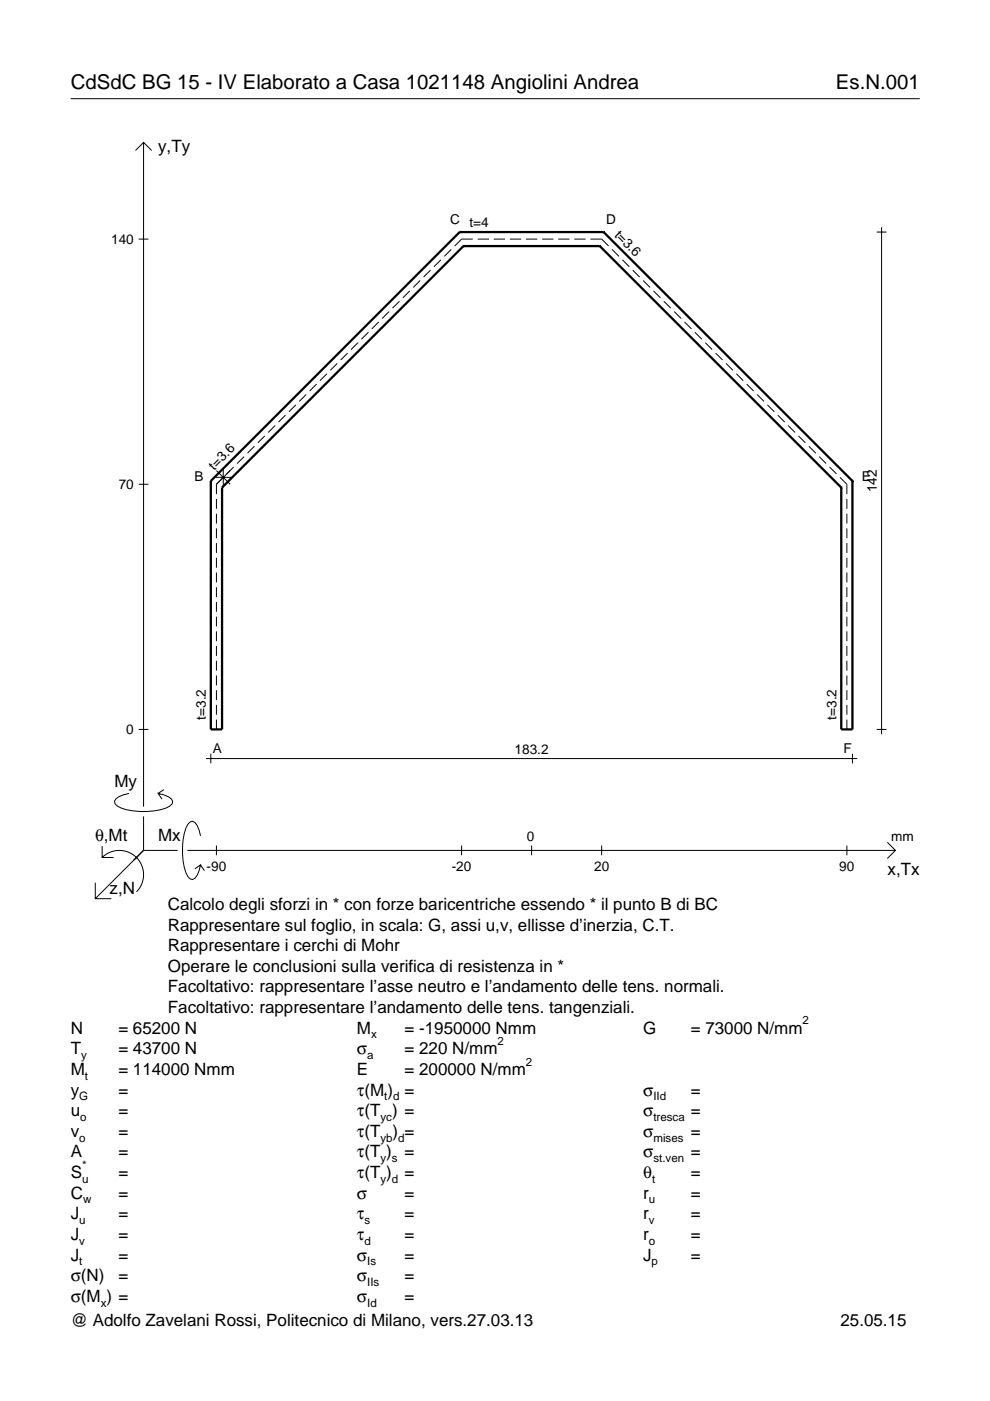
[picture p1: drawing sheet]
<svg xmlns="http://www.w3.org/2000/svg" width="210mm" height="297mm" viewBox="0 0 210 297" stroke-linecap="round" stroke-linejoin="round" font-family="sans-serif">
<g fill="none" stroke="#000" stroke-width=".21">
<path d="M15 20.9h180M28.7 31.9l1.7-1.7 1.8 1.7M30.4 30.2v140.8M29.4 50.7h2.1M89.1 59.5l-1.5 1.4M91.3 57.3l-1.5 1.4M93.5 55.1l-1.5 1.5M95.7 52.9l-1.5 1.5M100.2 50.7h-2.3l-1.5 1.5M101.3 50.7h2.4M104.7 50.7h2.4M108.1 50.7h2.4"/>
<path d="M111.5 50.7h2.4M114.9 50.7h2.4M118.4 50.7h2.3M121.8 50.7h2.4M125.2 50.7h2.4l1.4 1.5M129.8 52.9l1.4 1.5M132 55.1l1.4 1.5M134.2 57.3l1.4 1.4M136.4 59.5l1.4 1.4M185.9 49.2h2M186.9 48.2v107.5M69.3 79.2l-1.5 1.5"/>
<path d="M71.5 77l-1.5 1.5M73.7 74.9l-1.5 1.4M75.9 72.7l-1.5 1.4M78.1 70.5l-1.5 1.4M80.3 68.3l-1.5 1.4M82.5 66.1l-1.5 1.4M84.7 63.9l-1.5 1.4M86.9 61.7l-1.5 1.4M138.6 61.7l1.4 1.4M140.7 63.9l1.5 1.4M142.9 66.1l1.5 1.4M145.1 68.3l1.5 1.4"/>
<path d="M147.3 70.5l1.5 1.4M149.5 72.7l1.5 1.4M151.7 74.9l1.5 1.4M153.9 77l1.5 1.5M156.1 79.2l1.5 1.5M45.9 99.8l2.9 2.9M47.3 99.2v4.1M48.8 99.8l-2.9 2.9v2.1M49.5 99l-1.4 1.5M51.7 96.8l-1.4 1.5M53.9 94.6l-1.4 1.5M56.1 92.4l-1.4 1.5"/>
<path d="M58.3 90.2l-1.4 1.5M60.5 88l-1.4 1.5M62.7 85.8l-1.4 1.5M64.9 83.6l-1.4 1.5M67.1 81.4l-1.5 1.5M158.3 81.4l1.5 1.5M160.5 83.6l1.5 1.5M162.7 85.8l1.5 1.5M164.9 88l1.5 1.5M167.1 90.2l1.5 1.5M169.3 92.4l1.5 1.5M171.5 94.6l1.5 1.5"/>
<path d="M173.7 96.8l1.5 1.5M175.9 99l1.5 1.5M29.4 102.7h2.1M45.3 101.2h4.1M45.9 105.8v2.1M45.9 108.9v2.1M45.9 112v2.1M45.9 115.1v2.1M45.9 118.3v2.1M178.1 101.2l1.5 1.5v2.1M179.6 105.8v2.1M179.6 108.9v2.1"/>
<path d="M179.6 112v2.1M179.6 115.1v2.1M179.6 118.3v2.1M45.9 121.4v2.1M45.9 124.5v2.1M45.9 127.6v2.1M45.9 130.7v2.1M45.9 133.9v2M45.9 137v2.1M179.6 121.4v2.1M179.6 124.5v2.1M179.6 127.6v2.1"/>
<path d="M179.6 130.7v2.1M179.6 133.9v2M179.6 137v2.1M29.4 154.7h2.1M44.7 159.8v2.1M45.9 140.1v2.1M45.9 143.2v2.1M45.9 146.3v2.1M45.9 149.5v2M45.9 152.6v2.1M179.6 140.1v2.1M179.6 143.2v2.1"/>
<path d="M179.6 146.3v2.1M179.6 149.5v2M179.6 152.6v2.1M180.7 159.8v2.1M185.9 154.7h2M21.7 179.4v2.4h2.4M27.3 168.2a3.6 3.6 0 0 0-3 1.7l.1 .5a5.6 5.6 0 0 0 3.8 1.5 13.4 13.4 0 0 0 7.8-1l.5-.5 .1-.5a3.6 3.6 0 0 0-3.1-1.7l.8 1.2M30.4 173.1v7.2M34.7 167.4l-1.2 .8M42.5 177.2a3.6 3.6 0 0 0-1.7-3.1l-.5 .2a5.7 5.7 0 0 0-1.5 3.7 13.3 13.3 0 0 0 1 7.9l.5 .5 .5 .1a3.6 3.6 0 0 0 1.7-3.1l-1.2 .8M43.7 160.8h138.1M45.9 179.3v2"/>
<path d="M97.9 179.3v2M112.7 179.3v2M127.6 179.3v2M179.6 179.3v2M188.1 178.6l1.7 1.7-1.7 1.7M20.2 187.2v3.3h3.4M21.7 181.8a5.1 5.1 0 0 1 7.2 0 5.1 5.1 0 0 1 0 7.3M30.4 180.3l-10.2 10.2M30.4 180.3h7.2M39.7 180.3h150.1M42.5 183.4l.8 1.2"/>
</g>
<g fill="none" stroke="#000" stroke-width=".48">
<path d="M97.5 49.2h.1M97.5 49.2l-52.8 52.8M97.5 49.2h30.5M98.3 52.2h.1M98.3 52.2l-51.2 51.2M98.3 52.2h28.9M127.2 52.2h.1M127.2 52.2l51.2 51.2M128 49.2h.1M128 49.2l52.7 52.8M44.7 102h.1M44.7 102v52.7h2.4v-51.3"/>
<path d="M47.1 103.4h.1M178.4 103.4h.1M180.7 102h.1M180.7 102v52.7h-2.3v-51.3"/>
</g>
<g font-size="4.3">
<text x="15" y="18.9">CdSdC BG 15 - IV Elaborato a Casa 1021148 Angiolini Andrea</text>
<text x="177.2" y="18.9">Es.N.001</text>
</g>
<g font-size="3.6">
<text x="33.5" y="32.3">y,Ty</text>
<text x="24.3" y="166.9">My</text>
<text x="20.1" y="178.2">θ,Mt</text>
<text x="33.5" y="178.2">Mx</text>
<text x="188.2" y="185.5">x,Tx</text>
<text x="23.2" y="189.6">z,N</text>
<text x="35.6" y="192.9">Calcolo degli sforzi in * con forze baricentriche essendo * il punto B di BC</text>
<text x="35.6" y="197.3">Rappresentare sul foglio, in scala: G, assi u,v, ellisse d’inerzia, C.T.</text>
<text x="35.6" y="201.7">Rappresentare i cerchi di Mohr</text>
<text x="35.6" y="206">Operare le conclusioni sulla verifica di resistenza in *</text>
<text x="35.6" y="210.4">Facoltativo: rappresentare l’asse neutro e l’andamento delle tens. normali.</text>
<text x="35.6" y="214.8">Facoltativo: rappresentare l’andamento delle tens. tangenziali.</text>
<text x="15" y="219.2">N</text>
<text x="25.1" y="219.2">= 65200 N</text>
<text x="75.7" y="219.2">M</text>
<text x="85.8" y="219.2">= -1950000 Nmm</text>
<text x="136.4" y="219.2">G</text>
<text x="146.5" y="219.2">= 73000 N/mm</text>
<text x="15" y="227.9">M</text>
<text x="15" y="223.5">T</text>
<text x="25.1" y="223.5">= 43700 N</text>
<text x="25.1" y="227.9">= 114000 Nmm</text>
<text x="75.7" y="223.5">σ</text>
<text x="75.7" y="227.9">E</text>
<text x="85.8" y="223.5">= 220 N/mm</text>
<text x="85.8" y="227.9">= 200000 N/mm</text>
<text x="15" y="232.3">y</text>
<text x="25.1" y="232.3">=</text>
<text x="75.7" y="232.3">τ(M ) =</text>
<text x="136.4" y="232.3">σ</text>
<text x="146.5" y="232.3">=</text>
<text x="15" y="236.7">u</text>
<text x="25.1" y="236.7">=</text>
<text x="75.7" y="236.7">τ(T ) =</text>
<text x="136.4" y="236.7">σ</text>
<text x="146.5" y="236.7">=</text>
<text x="15" y="241">v</text>
<text x="15" y="245.4">A</text>
<text x="25.1" y="241">=</text>
<text x="25.1" y="245.4">=</text>
<text x="75.7" y="245.4">τ(T )</text>
<text x="75.7" y="241">τ(T</text>
<text x="83.3" y="241">) =</text>
<text x="85.8" y="245.4">=</text>
<text x="136.4" y="241">σ</text>
<text x="136.4" y="245.4">σ</text>
<text x="146.5" y="241">=</text>
<text x="146.5" y="245.4">=</text>
<text x="15" y="249.8">S</text>
<text x="25.1" y="249.8">=</text>
<text x="75.7" y="249.8">τ(T )</text>
<text x="85.8" y="249.8">=</text>
<text x="136.4" y="249.8">θ</text>
<text x="146.5" y="249.8">=</text>
<text x="15" y="254.2">C</text>
<text x="25.1" y="254.2">=</text>
<text x="75.7" y="254.2">σ</text>
<text x="85.8" y="254.2">=</text>
<text x="136.4" y="254.2">r</text>
<text x="146.5" y="254.2">=</text>
<text x="15" y="258.5">J</text>
<text x="15" y="262.9">J</text>
<text x="25.1" y="258.5">=</text>
<text x="25.1" y="262.9">=</text>
<text x="75.7" y="258.5">τ</text>
<text x="75.7" y="262.9">τ</text>
<text x="85.8" y="258.5">=</text>
<text x="85.8" y="262.9">=</text>
<text x="136.4" y="258.5">r</text>
<text x="136.4" y="262.9">r</text>
<text x="146.5" y="258.5">=</text>
<text x="146.5" y="262.9">=</text>
<text x="15" y="267.3">J</text>
<text x="25.1" y="267.3">=</text>
<text x="75.7" y="267.3">σ</text>
<text x="85.8" y="267.3">=</text>
<text x="136.4" y="267.3">J</text>
<text x="146.5" y="267.3">=</text>
<text x="15" y="271.7">σ(N)</text>
<text x="25.1" y="271.7">=</text>
<text x="75.7" y="271.7">σ</text>
<text x="85.8" y="271.7">=</text>
<text x="15" y="281.2">@ Adolfo Zavelani Rossi, Politecnico di Milano, vers.27.03.13</text>
<text x="15" y="276">σ(M ) =</text>
<text x="75.7" y="276">σ</text>
<text x="85.8" y="276">=</text>
<text x="178.2" y="281.2">25.05.15</text>
</g>
<g font-size="2.9">
<text x="95.4" y="47.5">C t=4</text>
<text x="128.5" y="47.5">D</text>
<text x="23.6" y="51.7">140</text>
<text x="130.2" y="49.9" transform="rotate(45 130.2 49.9)">t=3.6</text>
<text x="41.2" y="102">B</text>
<text x="45.4" y="99.8" transform="rotate(-45 45.4 99.8)">t=3.6</text>
<text x="182.7" y="102">E</text>
<text x="25.2" y="103.7">70</text>
<text x="185.9" y="104.3" transform="rotate(-90 185.9 104.3)">142</text>
<text x="26.8" y="155.7">0</text>
<text x="43.7" y="152.6" transform="rotate(-90 43.7 152.6)">t=3.2</text>
<text x="177.3" y="152.6" transform="rotate(-90 177.3 152.6)">t=3.2</text>
<text x="45.1" y="159.6">A</text>
<text x="109.1" y="159.8">183.2</text>
<text x="178.8" y="159.6">F</text>
<text x="111.7" y="178.2">0</text>
<text x="189" y="178.2">mm</text>
<text x="43.8" y="184.7">-90</text>
<text x="95.8" y="184.7">-20</text>
<text x="126" y="184.7">20</text>
<text x="178" y="184.7">90</text>
</g>
<g font-size="2.4">
<text x="78.7" y="220.2">x</text>
<text x="105.5" y="221.5">2</text>
<text x="170.2" y="217.2">2</text>
<text x="17.2" y="224.5">y</text>
<text x="77.9" y="224.5">a</text>
<text x="111.5" y="225.9">2</text>
<text x="16.8" y="233.3">G</text>
<text x="18" y="228.9">t</text>
<text x="81.5" y="233.3">t d</text>
<text x="138.5" y="233.3">IId</text>
<text x="17" y="237.7">o</text>
<text x="80.7" y="237.7">yc</text>
<text x="138.5" y="237.7">tresca</text>
<text x="16.8" y="242">o</text>
<text x="80.7" y="242">yb d</text>
<text x="138.5" y="242">mises</text>
<text x="17.4" y="250.8">u</text>
<text x="17.4" y="247.8">*</text>
<text x="80.7" y="246.4">y s</text>
<text x="80.7" y="250.8">y d</text>
<text x="138.2" y="250.8">t</text>
<text x="138.5" y="246.4">st.ven</text>
<text x="17.6" y="255.2">w</text>
<text x="137.6" y="255.2">u</text>
<text x="16.8" y="259.5">u</text>
<text x="16.8" y="263.9">v</text>
<text x="77.3" y="259.5">s</text>
<text x="77.3" y="263.9">d</text>
<text x="137.6" y="259.5">v</text>
<text x="137.6" y="263.9">o</text>
<text x="16.8" y="268.3">t</text>
<text x="77.9" y="268.3">Is</text>
<text x="138.2" y="268.3">p</text>
<text x="77.9" y="272.7">IIs</text>
<text x="21.4" y="277">x</text>
<text x="77.9" y="277">Id</text>
</g>
</svg>
